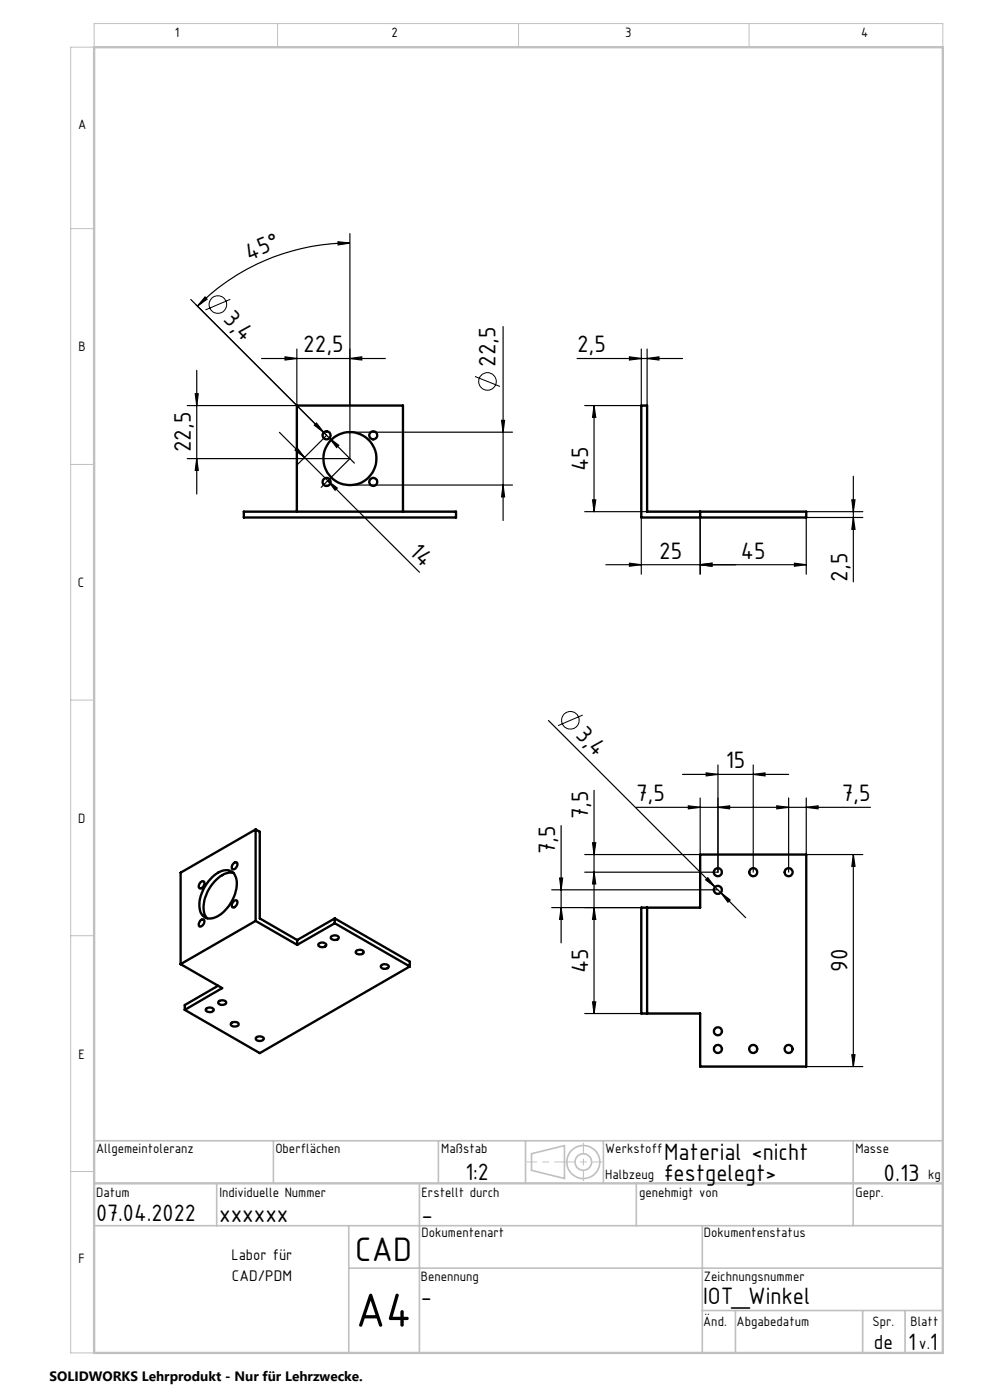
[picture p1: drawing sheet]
<svg xmlns="http://www.w3.org/2000/svg" width="210mm" height="297mm" viewBox="0 0 210 297" stroke-linecap="round" stroke-linejoin="round" font-family="sans-serif">
<g fill="none" stroke="#c0c0c0" stroke-width=".35">
<path d="M46 251v9M58 242v9M89 251v36M93 242v9M111.5 242v9M112.7 244.8l7-1.8v7l-7-1.7zM128 242v9M135 251v9M181 242v18M20 260h180M74 269h126M74 260v27"/>
<path d="M149 260v27M149 278h51M156 278v9M183 278v9M192 278v9M20 287v-45h180v45"/>
<circle cx="123.7" cy="246.5" r="3.5"/>
<circle cx="123.7" cy="246.5" r="1.75"/>
</g>
<path d="M111.8 246.5h7.9M119.8 246.5h7.9M123.8 242.5v8" fill="none" stroke="#c0c0c0" stroke-width=".21" stroke-dasharray="15.2 1.3 1.3 1.3" stroke-dashoffset="13.1"/>
<path d="M58.9 5v5M110 5v5M158.9 5v5M200 10v-5h-180v5h-5v277h5M15 48.5h5M15 98.5h5M15 148.5h5M15 198.5h5M15 248.5h5" fill="none" stroke="#c0c0c0" stroke-width=".21"/>
<path d="M20 10h180v277h-180zM20 251h180" fill="none" stroke="#c0c0c0" stroke-width=".5"/>
<g fill="none" stroke="#000" stroke-width=".21">
<path d="M48.9 63.5l-5.3 2.3M100.8 79.9l5.2 2.1M123.6 151.7l-5.2 2.2"/>
<circle cx="46.2" cy="64.6" r="1.86"/>
<circle cx="103.4" cy="80.9" r="1.87"/>
<circle cx="121" cy="152.8" r="1.85"/>
</g>
<g fill="none" stroke="#000" stroke-width=".25">
<path d="M71.7 51.3l2.5 .3-2.5 .4zM74.2 51.6a45.8 45.8 0 0 0-32.3 13.3M74.2 49.6v47.7M40.5 63.5l28.8 28.9-6.1 6.1M41.7 78.6v26.2M43.5 63l.4 .5-2 1.4zM55.5 76.1h26.2M60.5 75.7l2.5 .4-2.5 .3zM63 74v12h-23.3M74.2 76.1l2.5-.4v.7zM106.7 69.3v41.1M122.4 76.1h22.4"/>
<path d="M133.5 75.7l2.5 .4-2.5 .3zM136 74v12M137.3 76.1l2.5-.4v.7zM137.3 74v12h-13.3M39.7 97.3h34.5M41.4 83.5h.7l-.4 2.5zM41.7 97.3l.4 2.5h-.7zM59.3 91.7l29.7 29.7M62.6 95.5l.4-.5 1.6 2zM66.7 90.2l.4-.5 1.6 2.1zM68.7 91.8l6.5 6.4M69.9 93l2 1.5-.5 .4z"/>
<path d="M74.2 91.7h34.5M74.2 97.3l-6.1 6.1M106.4 89.2h.6l-.3 2.5zM126 86v22.5M126 86l.4 2.5h-.7zM69.5 102l2 1.5-.4 .5zM74.2 102.9h34.5M106.7 102.9l.3 2.5h-.6zM124 108.5h13.3M125.7 106h.7l-.4 2.5zM128.5 119.8h42.5M133.5 119.5l2.5 .3-2.5 .3z"/>
<path d="M136 109.8v12M148.5 119.8l2.5-.3v.6zM148.5 109.8v12M168.5 119.5l2.5 .3-2.5 .3zM171 108.5h12M180.7 106h.7l-.4 2.5zM181 109.8l.4 2.5h-.7zM181 101v22.4M183 109.8h-12v12M116.3 152.9l35.4 35.3M119 175.2v24.8M125.7 178.8h.7l-.4 2.5z"/>
<path d="M126 167.7v47.3M144.8 164.3h22.5M146 171l2.5 .3-2.5 .3zM148.5 169.3v12h-24.5M149.8 164l2.5 .3-2.5 .3zM152.3 162.3v22.7h-28.3M152.3 171.3l2.5-.3v.6zM159.8 164.3l2.5-.3v.6zM159.8 162.3v22.7M164.8 171l2.5 .3-2.5 .3zM167.3 169.3v15.7M171 171.3l2.5-.3v.6z"/>
<path d="M171 169.3v12h12M184.6 171.3h-49.7M117 188.8h35.3M118.7 186.3h.6l-.3 2.5zM119 192.5l.3 2.5h-.6zM126 185l.4 2.5h-.7zM126 192.5l.4 2.5h-.7zM148.5 192.5h-31.5M150.1 186.2l1.6 2-2-1.5zM151.7 188.2l1.2 1.2M152.9 189.4l2 1.5-.5 .5zM152.9 189.4l5.3 5.3"/>
<path d="M181 181.3l.4 2.5h-.7zM181 181.3v45M124 215h24.5M125.7 212.5h.7l-.4 2.5zM171 226.3h12M180.7 223.8h.7l-.4 2.5z"/>
</g>
<g fill="#000">
<path d="M71.7 51.3l2.5 .3-2.5 .4zM43.5 63l.4 .5-2 1.4z"/>
<path d="M69.9 93l1.5 1.9 .5-.4zM67.1 89.7l-.4 .5 2 1.6z"/>
<path d="M126 86l.4 2.5h-.7zM125.7 106h.7l-.4 2.5zM181 181.3l.4 2.5h-.7zM180.7 223.8h.7l-.4 2.5zM126 192.5l.4 2.5h-.7zM125.7 212.5h.7l-.4 2.5z"/>
<path d="M69.5 102l2 1.5-.4 .5zM62.6 95.5l.4-.5 1.6 2z"/>
<path d="M148.5 119.8l2.5-.3v.6zM168.5 119.5l2.5 .3-2.5 .3zM133.5 75.7l2.5 .4-2.5 .3zM137.3 76.1l2.5-.4v.7zM149.8 164l2.5 .3-2.5 .3zM159.8 164.3l2.5-.3v.6zM164.8 171l2.5 .3-2.5 .3zM171 171.3l2.5-.3v.6z"/>
<path d="M148.5 119.8l2.5-.3v.6zM133.5 119.5l2.5 .3-2.5 .3z"/>
<path d="M181 109.8l.4 2.5h-.7zM180.7 106h.7l-.4 2.5zM126 185l.4 2.5h-.7zM125.7 178.8h.7l-.4 2.5zM41.7 97.3l.4 2.5h-.7zM41.4 83.5h.7l-.4 2.5zM106.7 102.9l.3 2.5h-.6zM106.4 89.2h.6l-.3 2.5z"/>
<path d="M152.3 171.3l2.5-.3v.6zM146 171l2.5 .3-2.5 .3zM74.2 76.1l2.5-.4v.7zM60.5 75.7l2.5 .4-2.5 .3z"/>
<path d="M118.7 186.3h.6l-.3 2.5zM119 192.5l.3 2.5h-.6z"/>
<path d="M152.9 189.4l1.5 2 .5-.5zM150.1 186.2l-.4 .5 2 1.5z"/>
</g>
<g fill="none" stroke="#000" stroke-width=".5">
<path d="M136 86h1.3v22.5h33.7v1.3h-35zM51.7 108.5h45v1.3h-45zM63 108.5v-22.5h22.5v22.5M148.5 108.5v1.3M54.2 176l-15.9 9.1v19.4M54.2 176v19.4M54.2 176l.9 .5v18.3l7.9 4.6M42.4 195.4l.2-.2a.45 .45 0 0 1 .6-.1 .45 .45 0 0 1 .1 .6 .88 .88 0 0 1-1 .8l-.1-.5zM42.5 187.2a.47 .47 0 0 1 .7-.2 .47 .47 0 0 1 .1 .7 .65 .65 0 0 1-.4 .7 .65 .65 0 0 1-.7-.2zM45 186.1a3.4 3.4 0 0 1 4.2-1.1 3.8 3.8 0 0 1 .8 4.1 8.1 8.1 0 0 1-4.8 5.7 2.3 2.3 0 0 1-2.9-2.6 8.8 8.8 0 0 1 2.7-6.1zM49.5 185.2a5.2 5.2 0 0 0-4.7 2.7 6.8 6.8 0 0 0-1.2 6.4l.3 .5M49.6 183.1a.48 .48 0 0 1 .7 0 .48 .48 0 0 1-.1 .7 .56 .56 0 0 1-.4 .6 .56 .56 0 0 1-.6-.3v-.4z"/>
<path d="M49.7 191.1a.46 .46 0 0 1 .6 0 .46 .46 0 0 1 0 .7 .73 .73 0 0 1-1.1 .6v-.6zM54.2 195.4l-15.9 9.1M54.2 195.4l8.8 5M63 199.4v1M70.2 198.8a1.06 1.06 0 0 1 1.7 .1 .93 .93 0 0 1-.9 .5 .93 .93 0 0 1-.8-.5zM71 195.9l-8 4.5M71 195.9l15.9 9.1M71 194.8v1.1M71 194.8l-8 4.6M71 194.8l15.9 9.2v1M136 192.5h12.5v-11.2h22.5v45h-22.5v-11.3h-12.5zM137.3 192.5v22.5"/>
<path d="M38.3 204.5l8.8 5.1-7.9 4.6M43.7 214a.98 .98 0 0 1 1.6 .3 .99 .99 0 0 1-1.7-.1zM46.2 209.1l-7 4.1v1M46.4 212.4a.99 .99 0 0 1 1.6 .4 1.03 1.03 0 0 1-1.7-.1zM49.2 217a.83 .83 0 0 1 .9-.2 .83 .83 0 0 1 .5 .7 1.1 1.1 0 0 1-1.7-.2zM67.6 200.3a1.04 1.04 0 0 1 1.6 .1 .96 .96 0 0 1-1.7 0zM75.5 201.8a.98 .98 0 0 1 1.7 .3 1.15 1.15 0 0 1-1.7 0zM80.8 204.9a1.1 1.1 0 0 1 1.7 .1 .96 .96 0 0 1-1.7 0zM86.9 205l-31.8 18.4-15.9-9.2M54.4 220.1a1.01 1.01 0 0 1 1.6 .3 .95 .95 0 0 1-1 .4 .95 .95 0 0 1-.7-.6z"/>
<circle cx="69.3" cy="92.4" r=".85"/>
<circle cx="74.2" cy="97.3" r="5.6"/>
<circle cx="79.2" cy="92.4" r=".85"/>
<circle cx="69.3" cy="102.2" r=".85"/>
<circle cx="79.2" cy="102.2" r=".85"/>
<circle cx="152.3" cy="188.8" r=".85"/>
<circle cx="152.3" cy="185" r=".86"/>
<circle cx="159.8" cy="185" r=".86"/>
<circle cx="167.3" cy="185" r=".86"/>
<circle cx="152.3" cy="218.8" r=".85"/>
<circle cx="152.3" cy="222.5" r=".86"/>
<circle cx="159.8" cy="222.5" r=".86"/>
<circle cx="167.3" cy="222.5" r=".86"/>
</g>
<text font-size="10.9" x="75.5" y="281.4">A4</text>
<text font-size="7.8" x="75.4" y="267.5">CAD</text>
<g font-size="5.4">
<text x="52.9" y="55.3" transform="rotate(-22 52.9 55.3)">45°</text>
<text x="47.2" y="68" transform="rotate(45 47.2 68)">3,4</text>
<text x="64.3" y="74.8">22,5</text>
<text x="105.1" y="77.8" transform="rotate(-90 105.1 77.8)">22,5</text>
<text x="122.4" y="74.8">2,5</text>
<text x="40.5" y="95.9" transform="rotate(-90 40.5 95.9)">22,5</text>
<text x="124.8" y="99.9" transform="rotate(-90 124.8 99.9)">45</text>
<text x="86.6" y="117.3" transform="rotate(45 86.6 117.3)">14</text>
<text x="139.8" y="118.5">25</text>
<text x="157.2" y="118.5">45</text>
<text x="179.8" y="123.4" transform="rotate(-90 179.8 123.4)">2,5</text>
<text x="122" y="156.2" transform="rotate(45 122 156.2)">3,4</text>
<text x="153.9" y="163">15</text>
<text x="124.8" y="173.8" transform="rotate(-90 124.8 173.8)">7,5</text>
<text x="134.9" y="170">7,5</text>
<text x="178.5" y="170">7,5</text>
<text x="117.8" y="181.3" transform="rotate(-90 117.8 181.3)">7,5</text>
<text x="124.8" y="206.4" transform="rotate(-90 124.8 206.4)">45</text>
<text x="179.8" y="206.2" transform="rotate(-90 179.8 206.2)">90</text>
<text x="98.7" y="250.4">1:2</text>
<text x="140.9" y="246.1">Material &lt;nicht</text>
<text x="140.9" y="250.6">festgelegt&gt;</text>
<text x="187.4" y="250.6">0.13</text>
<text x="20.4" y="258.9">07.04.2022</text>
<text x="46.5" y="259.3">xxxxxx</text>
<text x="89.4" y="259.3">-</text>
<text x="89.3" y="276.6">-</text>
<text x="149.2" y="276.6">IOT_Winkel</text>
<text x="192.6" y="286.3">1</text>
<text x="197.2" y="286.3">1</text>
</g>
<g font-size="4.7">
<text x="140.9" y="250.3">-</text>
<text x="185.4" y="286.2">de</text>
</g>
<text font-size="3.9" x="194.9" y="286.2">v.</text>
<g font-size="3.5">
<text x="49.1" y="267.3">Labor für</text>
<text x="49.2" y="271.7">CAD/PDM</text>
</g>
<g font-size="3.1">
<text x="37.1" y="7.8">1</text>
<text x="83.1" y="7.8">2</text>
<text x="132.6" y="7.8">3</text>
<text x="182.6" y="7.8">4</text>
<text x="16.6" y="27.4">A</text>
<text x="16.6" y="74.5">B</text>
<text x="16.5" y="124.5">C</text>
<text x="16.6" y="174.5">D</text>
<text x="16.7" y="224.7">E</text>
<text x="20.4" y="244.7">Allgemeintoleranz</text>
<text x="58.4" y="244.6">Oberflächen</text>
<text x="93.6" y="244.6">Maßstab</text>
<text x="128.4" y="244.7">Werkstoff</text>
<text x="181.4" y="244.6">Masse</text>
<text x="128.4" y="250.1">Halbzeug</text>
<text x="196.9" y="250.1">kg</text>
<text x="20.4" y="253.9">Datum</text>
<text x="46.5" y="253.9">Individuelle Nummer</text>
<text x="89.4" y="253.9">Erstellt durch</text>
<text x="135.5" y="253.9">genehmigt von</text>
<text x="181.5" y="253.9">Gepr.</text>
<text x="89.4" y="262.5">Dokumentenart</text>
<text x="149.3" y="262.5">Dokumentenstatus</text>
<text x="16.7" y="268">F</text>
<text x="89.3" y="271.7">Benennung</text>
<text x="149.3" y="271.7">Zeichnungsnummer</text>
<text x="149.2" y="281.2">Änd.</text>
<text x="156.2" y="281.2">Abgabedatum</text>
<text x="185.1" y="281.2">Spr.</text>
<text x="193.1" y="281.2">Blatt</text>
</g>
<text font-size="2.9" x="10.5" y="292.9">SOLIDWORKS Lehrprodukt - Nur für Lehrzwecke.</text>
</svg>
